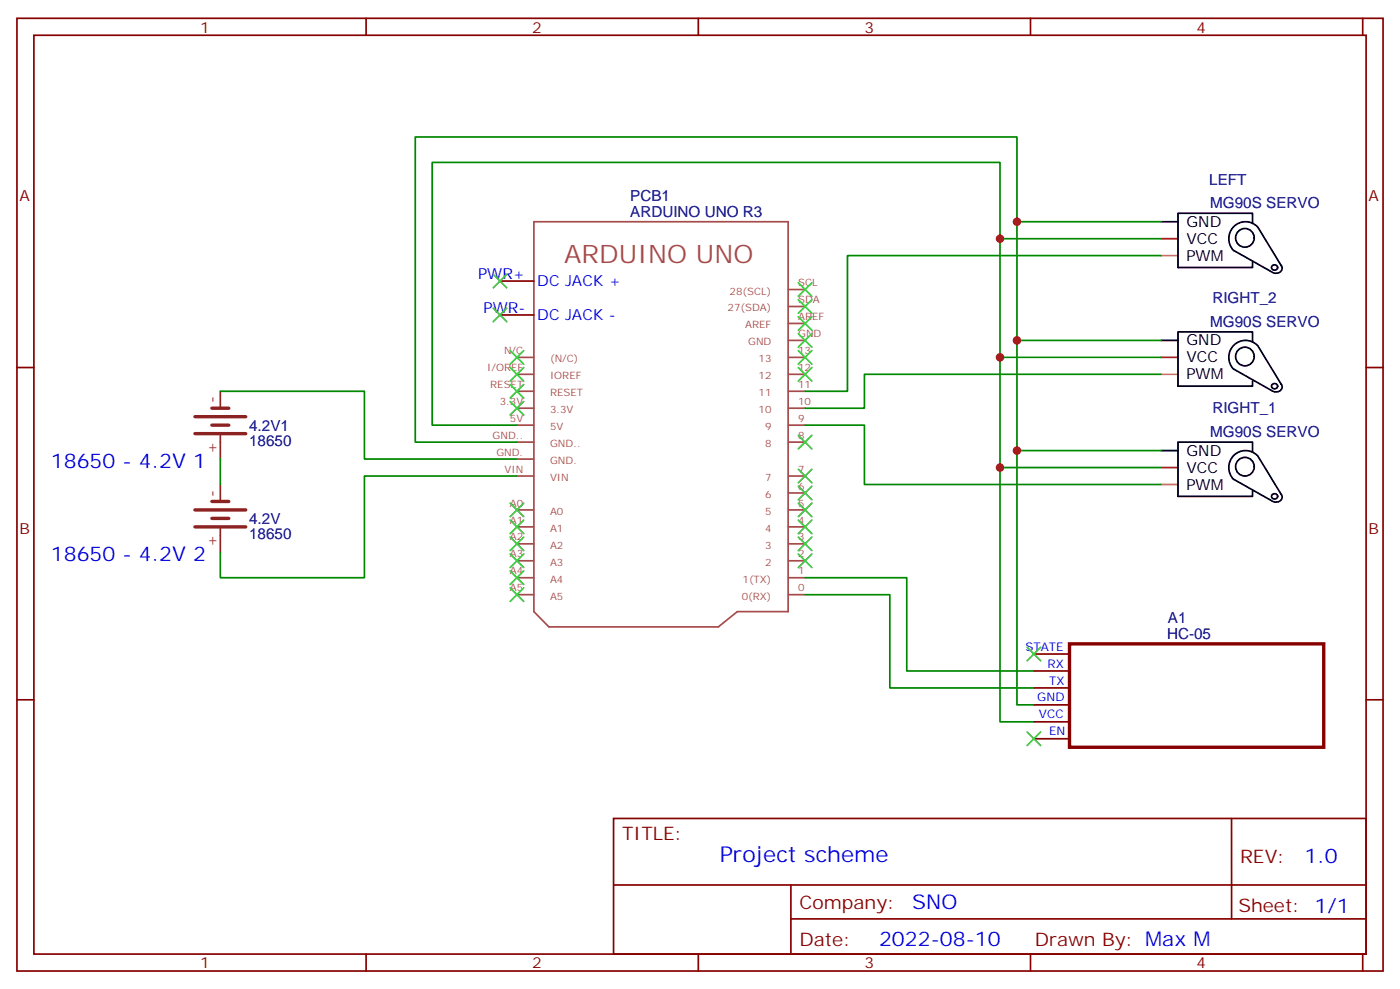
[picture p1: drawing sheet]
<svg xmlns="http://www.w3.org/2000/svg" width="291mm" height="206mm" viewBox="0 0 291 206" stroke-linecap="round" stroke-linejoin="round" font-family="sans-serif">
<g fill="none" stroke="#a64a4a" stroke-width=".35">
<path d="M111.1 46.1h52.9v81.2h-10.5l-4 3.2h-35.3l-3.1-3.2zM107.6 74.4h3.5M107.6 77.9h3.5M164.1 74.4h3.5M164.1 77.9h3.5M164.1 63.8h3.5M164.1 60.3h3.5M164.1 67.3h3.5M164.1 70.8h3.5M107.6 84.9h3.5M107.6 88.5h3.5M107.6 99.1h3.5"/>
<path d="M107.6 92h3.5M107.6 95.5h3.5M107.6 81.4h3.5M164.1 84.9h3.5M164.1 88.5h3.5M164.1 99.1h3.5M164.1 92h3.5M164.1 81.4h3.5M107.6 116.7h3.5M107.6 109.6h3.5M107.6 106.1h3.5M107.6 113.2h3.5"/>
<path d="M164.1 116.7h3.5M164.1 109.6h3.5M164.1 106.1h3.5M164.1 113.2h3.5M164.1 102.6h3.5M107.6 123.8h3.5M107.6 120.2h3.5M164.1 123.8h3.5M164.1 120.2h3.5"/>
</g>
<g fill="none" stroke="#870000" stroke-width=".35">
<path d="M3.5 3.8h284.4v198.3h-284.4zM7.1 7.3h277.2v191.2h-277.2zM76.2 3.8v3.5M145.3 3.8v3.5M214.5 3.8v3.5M283.6 3.8v3.5M104.1 58.5h7M3.5 76.5h3.6M104.1 65.5h7M284.3 76.5h3.6M215.2 136.1h7M215.2 139.6h7"/>
<path d="M3.5 145.6h3.6M215.2 143.2h7M215.2 146.7h7M215.2 150.2h7M215.2 153.7h7M284.3 145.6h3.6M127.7 170.3h156.6v28.2h-156.6zM256.3 170.3v20.9M76.2 198.5v3.6M127.7 184.2h156.5M145.3 198.5v3.6M164.6 191.2h119.6"/>
<path d="M164.6 184.2v14.1M214.5 198.5v3.6M283.6 198.5v3.6"/>
</g>
<path d="M222.6 134h52.9v21.5h-52.9z" fill="none" stroke="#870000" stroke-width=".71"/>
<path d="M241.7 53.2h3.5M241.7 77.9h3.5M241.7 100.8h3.5" fill="none" stroke="#fc0" stroke-width=".35"/>
<g fill="none" stroke="#000" stroke-width=".35">
<path d="M241.7 46.1h3.5M256.8 52.1l8.1 4.6M260.7 46.5v-2.1h-15.5v11.3h15.5v-1.1M261.7 47.2a3.5 3.5 0 0 0-5 0 3.5 3.5 0 0 0 .1 5M261.8 47.2l4.9 8.1M266.6 55.2a1.14 1.14 0 0 1-.1 1.4 1.14 1.14 0 0 1-1.4 .2M241.7 70.8h3.5M256.8 76.8l8.1 4.6M260.7 71.2v-2.1h-15.5v11.3h15.5v-1.1M261.7 71.9a3.5 3.5 0 0 0-5 0 3.5 3.5 0 0 0 .1 4.9M261.8 71.9l4.9 8.1M266.6 79.9a1.14 1.14 0 0 1-.1 1.4 1.14 1.14 0 0 1-1.4 .2"/>
<path d="M241.7 93.8h3.5M256.8 99.8l8.1 4.6M260.7 94.1v-2.1h-15.5v11.3h15.5v-1.1M261.7 94.8a3.5 3.5 0 0 0-5 0 3.5 3.5 0 0 0 .1 5M261.8 94.8l4.9 8.1M266.6 102.8a1.14 1.14 0 0 1-.1 1.4 1.14 1.14 0 0 1-1.4 .2"/>
<circle cx="259.1" cy="49.5" r="1.94"/>
<circle cx="265.3" cy="55.7" r=".61"/>
<circle cx="259.1" cy="74.2" r="1.94"/>
<circle cx="259.1" cy="97.1" r="1.94"/>
<circle cx="265.3" cy="80.4" r=".61"/>
<circle cx="265.3" cy="103.3" r=".61"/>
</g>
<path d="M241.7 49.7h3.5M241.7 74.4h3.5M241.7 97.3h3.5" fill="none" stroke="#f00" stroke-width=".35"/>
<path d="M40.6 90.2h10.6M40.6 86.7h10.6M44.1 88.5h3.5M44.1 84.9h3.5M40.6 109.6h10.6M40.6 106.1h10.6M44.1 107.9h3.5M44.1 104.4h3.5" fill="none" stroke="#8c2424" stroke-width=".71"/>
<path d="M45.9 81.4v3.5M45.9 90.6v4.9M45.9 100.8v3.6M45.9 110v4.9" fill="none" stroke="#8c2424" stroke-width=".35"/>
<g fill="none" stroke="#008700" stroke-width=".35">
<path d="M208.1 49.7h33.6M211.7 46.1h30M241.7 53.2h-65.3v28.2h-8.8M208.1 74.4h33.6M211.7 70.8h30M241.7 77.9h-61.8v7h-12.3M45.9 81.4h29.9v14.1h31.8M45.9 95.5v5.3M107.6 99.1h-31.8v21.1h-29.9v-5.3M107.6 88.5h-17.6v-54.7h118.1v116.4h7.1M107.6 92h-21.2v-63.5h125.3v118.2h3.5M167.6 88.5h12.3v12.3h61.8"/>
<path d="M208.1 97.3h33.6M211.7 93.8h30M167.6 120.2h21.1v19.4h26.5M167.6 123.8h17.6v19.4h30"/>
</g>
<g fill="none" stroke="#3c3" stroke-width=".35">
<path d="M102.7 57.1l2.8 2.8M105.5 57.1l-2.8 2.8M166.2 58.8l2.8 2.9M169 58.8l-2.8 2.9M102.7 64.1l2.8 2.9M105.5 64.1l-2.8 2.9M106.2 73l2.8 2.8M106.2 76.5l2.8 2.8M109 73l-2.8 2.8M109 76.5l-2.8 2.8M166.2 76.5l2.8 2.8M166.2 73l2.8 2.8"/>
<path d="M166.2 69.4l2.8 2.8M166.2 65.9l2.8 2.8M166.2 62.4l2.8 2.8M169 76.5l-2.8 2.8M169 73l-2.8 2.8M169 69.4l-2.8 2.8M169 65.9l-2.8 2.8M169 62.4l-2.8 2.8M106.2 80l2.8 2.8M106.2 83.5l2.8 2.9M109 80l-2.8 2.8M109 83.5l-2.8 2.9"/>
<path d="M166.2 97.6l2.8 2.9M166.2 90.6l2.8 2.8M169 97.6l-2.8 2.9M169 90.6l-2.8 2.8M106.2 104.7l2.8 2.8M106.2 111.8l2.8 2.8M106.2 118.8l2.8 2.8M106.2 115.3l2.8 2.8M106.2 108.2l2.8 2.9M109 118.8l-2.8 2.8M109 104.7l-2.8 2.8M109 111.8l-2.8 2.8"/>
<path d="M109 115.3l-2.8 2.8M109 108.2l-2.8 2.9M166.2 115.3l2.8 2.8M166.2 111.8l2.8 2.8M166.2 108.2l2.8 2.9M166.2 104.7l2.8 2.8M166.2 101.2l2.8 2.8M169 115.3l-2.8 2.8M169 111.8l-2.8 2.8M169 108.2l-2.8 2.9M169 104.7l-2.8 2.8M169 101.2l-2.8 2.8"/>
<path d="M106.2 122.3l2.8 2.9M109 122.3l-2.8 2.9M213.8 134.7l2.8 2.8M216.6 134.7l-2.8 2.8M213.8 152.3l2.8 2.9M216.6 152.3l-2.8 2.9"/>
</g>
<g fill="#c00">
<circle cx="208.1" cy="49.7" r=".88"/>
<circle cx="208.1" cy="74.4" r=".88"/>
<circle cx="208.1" cy="97.3" r=".88"/>
<circle cx="211.7" cy="93.8" r=".88"/>
<circle cx="211.7" cy="70.8" r=".88"/>
<circle cx="211.7" cy="46.1" r=".88"/>
</g>
<text font-size="5.3" fill="#a54b4b" x="117.4" y="54.7">ARDUINO UNO</text>
<text font-size="4.6" fill="#00f" x="149.8" y="179.3">Project scheme</text>
<g font-size="4.2" fill="#00f">
<text x="10.6" y="97.3">18650 - 4.2V 1</text>
<text x="10.6" y="116.7">18650 - 4.2V 2</text>
<text x="271.5" y="179.6">1.0</text>
<text x="189.9" y="189.1">SNO</text>
<text x="183" y="196.9">2022-08-10</text>
</g>
<g font-size="3.9" fill="#800">
<text x="129.5" y="174.9">TITLE:</text>
<text x="258.1" y="179.6">REV:</text>
<text x="166.4" y="189.1">Company:</text>
<text x="257.7" y="189.7">Sheet: 1/1</text>
<text x="166.4" y="196.8">Date:</text>
<text x="215.4" y="196.9">Drawn By: Max M</text>
</g>
<g font-size="3.2" fill="#800">
<text x="41.6" y="6.8">1</text>
<text x="110.8" y="6.8">2</text>
<text x="179.9" y="6.8">3</text>
<text x="249.1" y="6.8">4</text>
<text x="4.1" y="41.9">A</text>
<text x="284.9" y="41.9">A</text>
<text x="4.1" y="111.1">B</text>
<text x="284.9" y="111.1">B</text>
<text x="41.6" y="201.5">1</text>
<text x="110.8" y="201.5">2</text>
<text x="179.9" y="201.5">3</text>
<text x="249.1" y="201.5">4</text>
</g>
<g font-size="3.2" fill="#000080">
<text x="131.2" y="41.9">PCB1</text>
<text x="251.7" y="38.5">LEFT</text>
<text x="131.2" y="45.1">ARDUINO UNO R3</text>
<text x="251.9" y="43.3">MG90S SERVO</text>
<text x="252.3" y="63.1">RIGHT_2</text>
<text x="251.9" y="68">MG90S SERVO</text>
<text x="51.9" y="89.7">4.2V1</text>
<text x="252.3" y="86">RIGHT_1</text>
<text x="51.9" y="92.8">18650</text>
<text x="251.9" y="90.9">MG90S SERVO</text>
<text x="51.9" y="112.2">18650</text>
<text x="51.9" y="109.1">4.2V</text>
<text x="243.1" y="129.7">A1</text>
<text x="242.9" y="132.9">HC-05</text>
</g>
<g font-size="3.2">
<text x="246.9" y="47.2">GND</text>
<text x="246.9" y="50.7">VCC</text>
<text x="246.9" y="54.3">PWM</text>
<text x="246.9" y="71.9">GND</text>
<text x="246.9" y="75.4">VCC</text>
<text x="246.9" y="79">PWM</text>
<text x="246.9" y="94.8">GND</text>
<text x="246.9" y="101.9">PWM</text>
<text x="246.9" y="98.4">VCC</text>
</g>
<g font-size="3.2" fill="#00f">
<text x="99.5" y="58.1">PWR+</text>
<text x="111.8" y="59.5">DC JACK +</text>
<text x="100.7" y="65.2">PWR-</text>
<text x="111.8" y="66.6">DC JACK -</text>
</g>
<g font-size="3.2" fill="#8d2323">
<text x="45.2" y="83.9" transform="rotate(-90 45.2 83.9)">-</text>
<text x="45.2" y="94.5" transform="rotate(-90 45.2 94.5)">+</text>
<text x="45.2" y="103.3" transform="rotate(-90 45.2 103.3)">-</text>
<text x="45.2" y="113.9" transform="rotate(-90 45.2 113.9)">+</text>
</g>
<g font-size="2.5" fill="#00f">
<text x="213.4" y="135.4">STATE</text>
<text x="218" y="138.9">RX</text>
<text x="218.4" y="142.5">TX</text>
<text x="215.9" y="146">GND</text>
<text x="216.3" y="149.5">VCC</text>
<text x="218.4" y="153">EN</text>
</g>
<g font-size="2.1" fill="#a54b4b">
<text x="166.1" y="59.6">SCL</text>
<text x="151.4" y="64.8">27(SDA)</text>
<text x="151.9" y="61.3">28(SCL)</text>
<text x="166.1" y="63.1">SDA</text>
<text x="155.1" y="68.4">AREF</text>
<text x="155.7" y="71.9">GND</text>
<text x="166.1" y="66.6">AREF</text>
<text x="166.1" y="70.1">GND</text>
<text x="101.4" y="77.2">I/OREF</text>
<text x="104.9" y="73.7">N/C</text>
<text x="114.5" y="75.4">(N/C)</text>
<text x="157.9" y="75.4">13</text>
<text x="166.1" y="77.2">12</text>
<text x="166.1" y="73.7">13</text>
<text x="102" y="80.7">RESET</text>
<text x="114.5" y="78.9">IOREF</text>
<text x="114.5" y="82.5">RESET</text>
<text x="157.9" y="78.9">12</text>
<text x="157.9" y="82.5">11</text>
<text x="166.1" y="80.7">11</text>
<text x="104" y="84.3">3.3V</text>
<text x="106.1" y="87.8">5V</text>
<text x="114.5" y="86">3.3V</text>
<text x="114.5" y="89.5">5V</text>
<text x="157.9" y="86">10</text>
<text x="159.2" y="89.5">9</text>
<text x="166.1" y="87.8">9</text>
<text x="166.1" y="84.3">10</text>
<text x="102.5" y="91.3">GND..</text>
<text x="103.3" y="94.8">GND.</text>
<text x="114.5" y="93">GND..</text>
<text x="159.2" y="93">8</text>
<text x="166.1" y="91.3">8</text>
<text x="105" y="98.4">VIN</text>
<text x="114.5" y="96.6">GND.</text>
<text x="114.5" y="100.1">VIN</text>
<text x="159.2" y="100.1">7</text>
<text x="166.1" y="98.4">7</text>
<text x="166.1" y="101.9">6</text>
<text x="106.1" y="105.4">A0</text>
<text x="114.5" y="107.2">A0</text>
<text x="159.2" y="107.2">5</text>
<text x="159.2" y="103.6">6</text>
<text x="166.1" y="105.4">5</text>
<text x="106.1" y="108.9">A1</text>
<text x="106.1" y="112.5">A2</text>
<text x="114.5" y="110.7">A1</text>
<text x="159.2" y="110.7">4</text>
<text x="166.1" y="108.9">4</text>
<text x="166.1" y="112.5">3</text>
<text x="106.1" y="116">A3</text>
<text x="106.1" y="119.5">A4</text>
<text x="114.5" y="114.2">A2</text>
<text x="114.5" y="117.7">A3</text>
<text x="159.2" y="117.7">2</text>
<text x="159.2" y="114.2">3</text>
<text x="166.1" y="119.5">1</text>
<text x="166.1" y="116">2</text>
<text x="106.1" y="123.1">A5</text>
<text x="114.5" y="121.3">A4</text>
<text x="114.5" y="124.8">A5</text>
<text x="154.4" y="124.8">0(RX)</text>
<text x="154.6" y="121.3">1(TX)</text>
<text x="166.1" y="123.1">0</text>
</g>
</svg>
